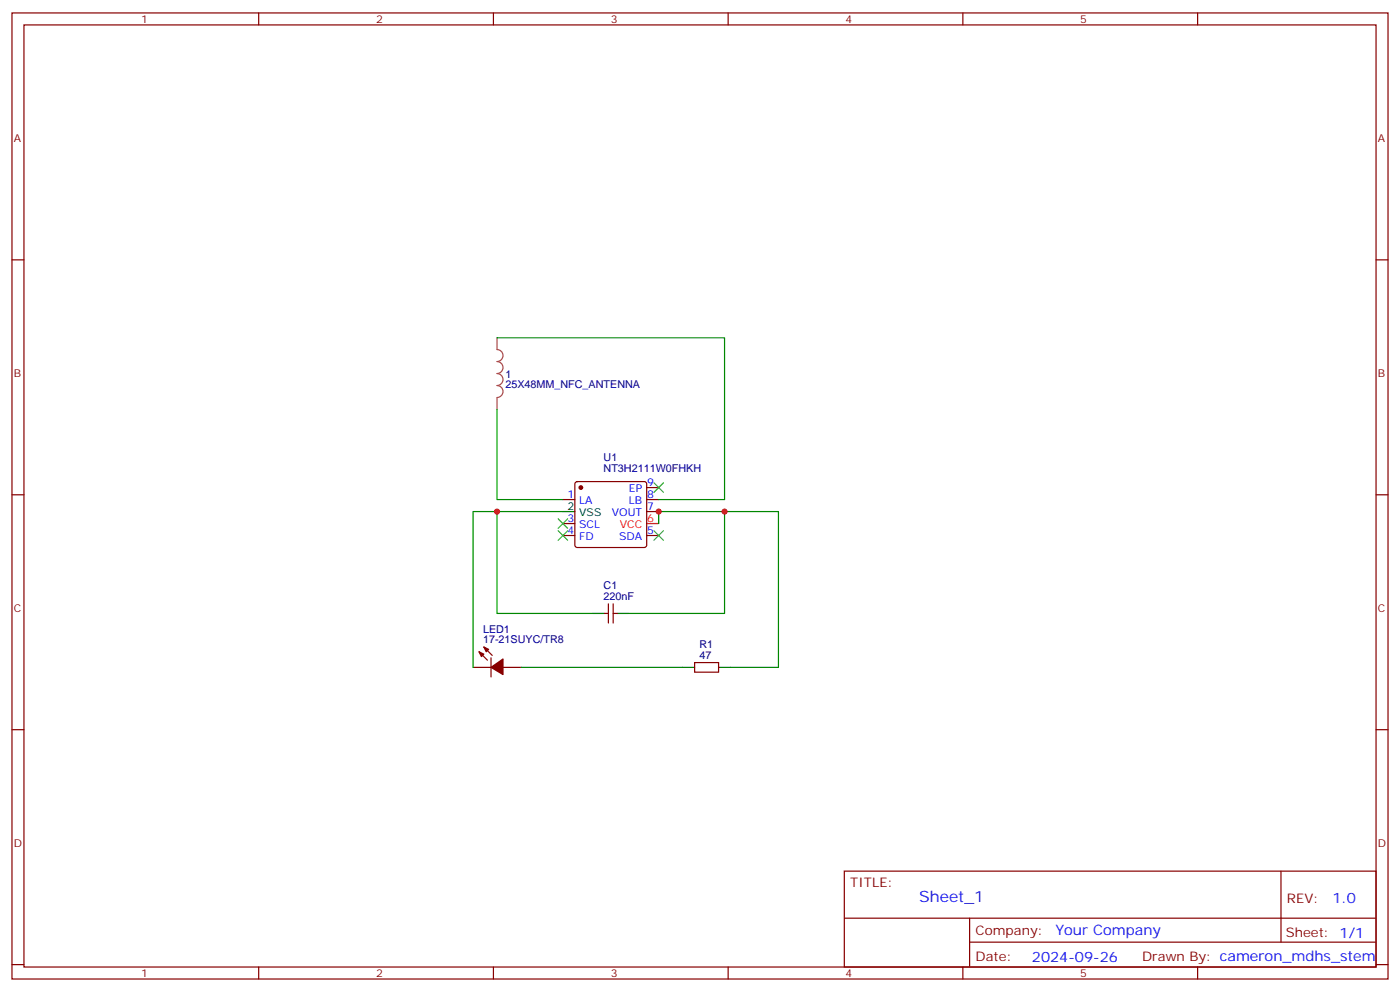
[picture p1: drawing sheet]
<svg xmlns="http://www.w3.org/2000/svg" width="412mm" height="292mm" viewBox="0 0 412 292" stroke-linecap="round" stroke-linejoin="round" font-family="sans-serif">
<g fill="none" stroke="#870000" stroke-width=".35">
<path d="M3.5 3.8h405.4v284.3h-405.4zM7.1 7.3h398.2v277.3h-398.2zM76.2 3.8v3.5M145.3 3.8v3.5M214.5 3.8v3.5M283.6 3.8v3.5M352.8 3.8v3.5M3.5 76.5h3.6M405.3 76.5h3.6M3.5 145.6h3.6M165.8 147h3.5M165.8 157.6h3.5"/>
<path d="M165.8 154.1h3.5M169.6 142l.4-.3h19.8l.5 .3 .2 .5v17.9l-.2 .5-.5 .2h-19.8l-.5-.2-.2-.5v-17.9zM190.5 143.5h3.5M190.5 147h3.5M190.5 150.6h3.5M190.5 157.6h3.5M405.3 145.6h3.6M179.2 177.7v5.7M180.6 177.7v5.7M139.3 196.4h5.3M141.1 191.8l2.5 2.5M142.5 190.4l2.5 2.5"/>
<path d="M144.6 193.6v5.6M148.2 196.4h5.3M178.2 180.6h1M180.6 180.6h1.1M204.6 195h7.1v2.8h-7.1zM3.5 214.8h3.6M405.3 214.8h3.6M248.7 256.4h156.6v28.2h-156.6zM377.3 256.4v20.9M248.7 270.2h156.5M285.6 277.3h119.6M285.6 270.2v14.2"/>
<path d="M3.5 283.9h3.6M76.2 284.6v3.5M145.3 284.6v3.5M214.5 284.6v3.5M283.6 284.6v3.5M352.8 284.6v3.5M405.3 283.9h3.6"/>
</g>
<path d="M190.5 154.1h3.5" fill="none" stroke="#f00" stroke-width=".35"/>
<path d="M165.8 150.6h3.5M174.6 180.6h3.6M181.7 180.6h3.5M201.1 196.4h3.5M211.7 196.4h3.5" fill="none" stroke="#000" stroke-width=".35"/>
<g fill="#870000" stroke="#870000" stroke-width=".35">
<path d="M141.1 191.8l1.4 .7-.7 .8z"/>
<path d="M142.5 190.4l1.4 .7-.7 .7z"/>
<path d="M144.6 196.4l3.6-2.4v4.5z"/>
<circle cx="171.1" cy="143.5" r=".53"/>
</g>
<path d="M146.4 99.4v3.5a1.76 1.76 0 0 1 1.8 1.7 1.76 1.76 0 0 1-1.8 1.8 1.76 1.76 0 0 1 1.8 1.8 1.76 1.76 0 0 1-1.8 1.7 1.76 1.76 0 0 1 1.8 1.8 1.76 1.76 0 0 1-1.8 1.8 1.76 1.76 0 0 1 1.8 1.7 1.76 1.76 0 0 1-1.8 1.8M146.4 117.1v3.5" fill="none" stroke="#a64a4a" stroke-width=".35"/>
<path d="M146.4 99.4h67v47.6h-19.4M146.4 120.6v26.4h19.4M146.4 150.6h-7.1v45.8M165.8 150.6h-19.4v30h28.2M194 154.1v-3.5h19.4v30h-28.2M213.4 150.6h15.9v45.8h-14.1M153.5 196.4h47.6" fill="none" stroke="#008700" stroke-width=".35"/>
<path d="M164.4 156.2l2.8 2.8M164.4 152.7l2.8 2.8M167.2 156.2l-2.8 2.8M167.2 152.7l-2.8 2.8M192.6 142.1l2.8 2.8M192.6 156.2l2.8 2.8M195.4 142.1l-2.8 2.8M195.4 156.2l-2.8 2.8" fill="none" stroke="#3c3" stroke-width=".35"/>
<g fill="#c00">
<circle cx="194" cy="150.6" r=".88"/>
<circle cx="146.4" cy="150.6" r=".88"/>
<circle cx="213.4" cy="150.6" r=".88"/>
</g>
<text font-size="4.6" fill="#00f" x="270.8" y="265.4">Sheet_1</text>
<g font-size="4.2" fill="#00f">
<text x="392.5" y="265.7">1.0</text>
<text x="310.9" y="275.2">Your Company</text>
<text x="304" y="283">2024-09-26</text>
</g>
<g font-size="3.9" fill="#800">
<text x="250.5" y="261">TITLE:</text>
<text x="379.1" y="265.7">REV:</text>
<text x="287.4" y="275.2">Company:</text>
<text x="378.7" y="275.8">Sheet: 1/1</text>
<text x="287.4" y="282.9">Date:</text>
<text x="336.4" y="282.9">Drawn By: cameron_mdhs_stem</text>
</g>
<g font-size="3.2" fill="#800">
<text x="41.6" y="6.8">1</text>
<text x="110.8" y="6.8">2</text>
<text x="179.9" y="6.8">3</text>
<text x="249.1" y="6.8">4</text>
<text x="318.2" y="6.8">5</text>
<text x="4.1" y="41.9">A</text>
<text x="405.9" y="41.9">A</text>
<text x="4.1" y="111.1">B</text>
<text x="405.9" y="111.1">B</text>
<text x="4.1" y="180.2">C</text>
<text x="405.9" y="180.2">C</text>
<text x="4.1" y="249.3">D</text>
<text x="405.9" y="249.3">D</text>
<text x="41.6" y="287.6">1</text>
<text x="110.8" y="287.6">2</text>
<text x="179.9" y="287.6">3</text>
<text x="249.1" y="287.6">4</text>
<text x="318.2" y="287.6">5</text>
</g>
<g font-size="3.2" fill="#000080">
<text x="148.9" y="111.1">1</text>
<text x="148.9" y="114.3">25X48MM_NFC_ANTENNA</text>
<text x="177.8" y="135.6">U1</text>
<text x="177.8" y="138.8">NT3H2111W0FHKH</text>
<text x="177.8" y="173.5">C1</text>
<text x="177.8" y="176.7">220nF</text>
<text x="142.3" y="189.4">17-21SUYC/TR8</text>
<text x="142.3" y="186.2">LED1</text>
<text x="206" y="190.8">R1</text>
<text x="206" y="194">47</text>
</g>
<g font-size="3.2" fill="#00f">
<text x="190.7" y="143.2">9</text>
<text x="167.1" y="146.7">1</text>
<text x="170.6" y="148.4">LA</text>
<text x="185.3" y="148.4">LB</text>
<text x="185.3" y="144.9">EP</text>
<text x="190.7" y="146.7">8</text>
<text x="167.1" y="153.7">3</text>
<text x="170.6" y="155.5">SCL</text>
<text x="180.3" y="152">VOUT</text>
<text x="190.7" y="150.2">7</text>
<text x="167.1" y="157.3">4</text>
<text x="170.6" y="159">FD</text>
<text x="182.4" y="159">SDA</text>
<text x="190.7" y="157.3">5</text>
</g>
<g font-size="3.2">
<text x="167.1" y="150.2">2</text>
<text x="170.6" y="152">VSS</text>
</g>
<g font-size="3.2" fill="#f00">
<text x="182.6" y="155.5">VCC</text>
<text x="190.7" y="153.7">6</text>
</g>
</svg>
